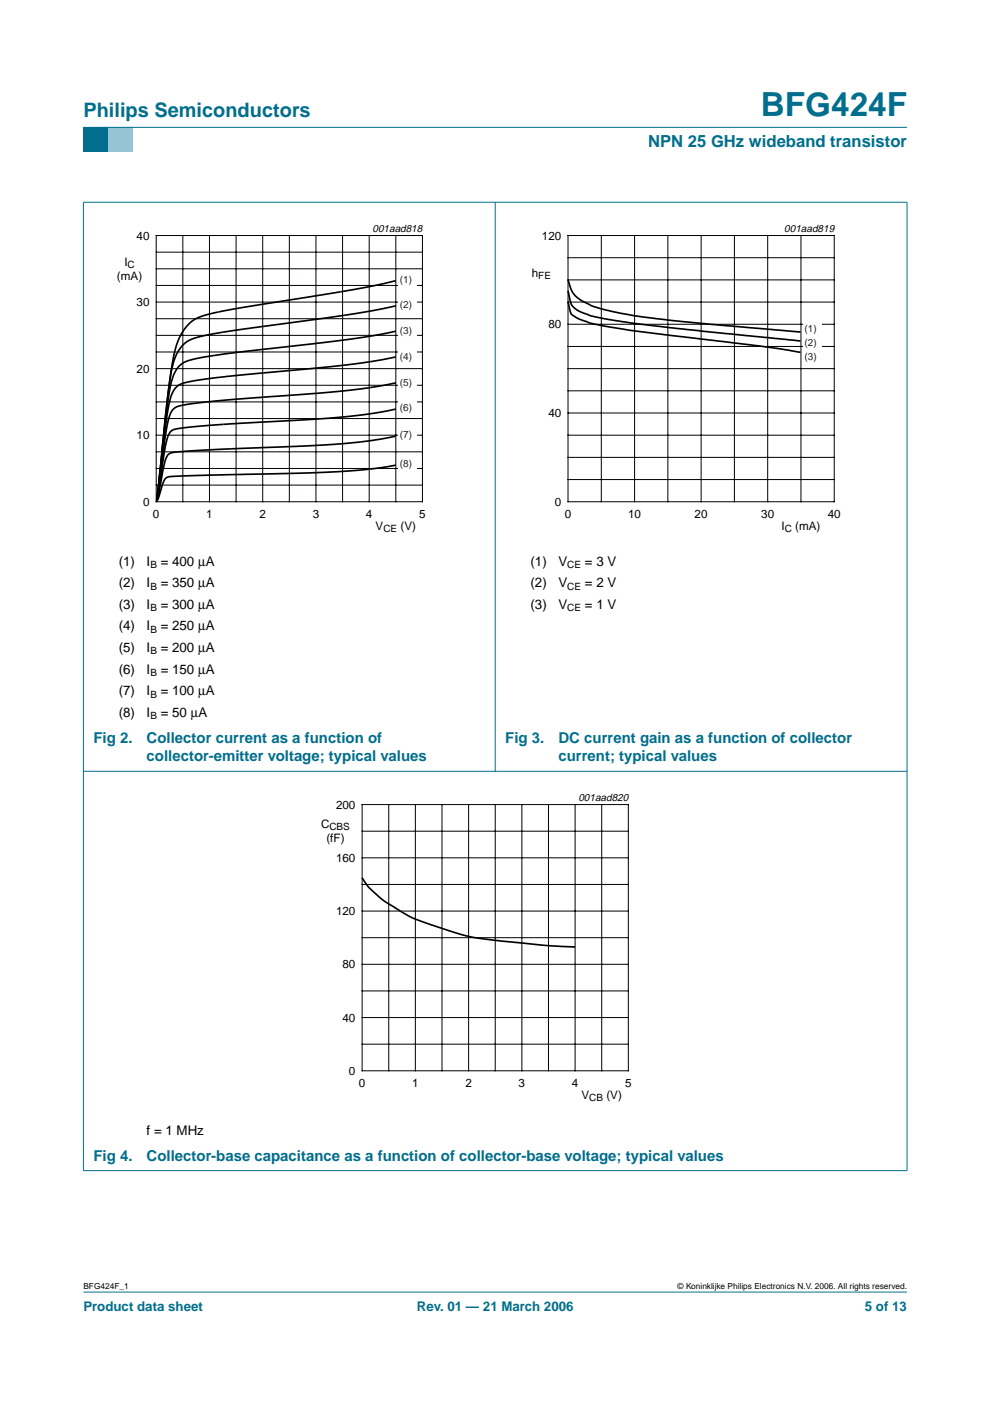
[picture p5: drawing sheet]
<svg xmlns="http://www.w3.org/2000/svg" width="210mm" height="297mm" viewBox="0 0 210 297" stroke-linecap="round" stroke-linejoin="round" font-family="sans-serif">
<path d="M17.7 273.9h174.6z" fill="#006e8c" stroke="#006e8c" stroke-width=".21"/>
<path d="M17.7 27h5.3v5.3h-5.3z" fill-rule="evenodd" fill="#006e8c"/>
<path d="M23 27h5.3v5.3h-5.3z" fill-rule="evenodd" fill="#96c4d6"/>
<g fill="#006e8c" stroke="#006e8c" stroke-width=".21">
<path d="M17.7 27h174.6z"/>
<path d="M17.7 42.9v205.3z"/>
<path d="M105 42.8v120.8z"/>
<path d="M192.3 42.9v205.3z"/>
<path d="M17.6 42.9h174.8z"/>
<path d="M17.6 163.5h174.8z"/>
<path d="M17.6 248.2h174.8z"/>
</g>
<path d="M20.4 47.1h81.9v66.3h-81.9z" fill="none" stroke="#fff" stroke-width=".21"/>
<g fill="none" stroke="#000" stroke-width=".21">
<path d="M33.1 49.9h56.5v56.5h-56.5zM33.1 57h56.5M33.1 53.5h56.5M38.8 49.9v56.5M44.4 49.9v56.5M50.1 49.9v56.5M55.7 49.9v56.5M61.3 49.9v56.5M67 49.9v56.5M72.6 49.9v56.5M78.3 49.9v56.5M83.9 49.9v56.5"/>
<path d="M33.1 78.2h56.5M33.1 74.6h56.5M33.1 71.1h56.5M33.1 67.6h56.5M33.1 64h56.5M33.1 60.5h56.5M33.1 99.3h56.5M33.1 95.8h56.5M33.1 92.3h56.5M33.1 88.7h56.5M33.1 81.7h56.5M33.1 85.2h56.5"/>
<path d="M33.1 102.9h56.5"/>
</g>
<path d="M83.9 59.5l-9.3 2-26.8 4.3-4 .9-2.4 .9a7.4 7.4 0 0 0-2.2 2.1 15.6 15.6 0 0 0-2.5 6.6l-1 7.1-2.5 22.4 2.1-19.4a44.1 44.1 0 0 1 1.7-10.1l1-2.2a5.8 5.8 0 0 1 3.5-2.5l2.8-.7 5.2-.8 25.9-3.6 8.5-1.7M83.9 75.7l-5 .9-4.6 .7-25.9 2.5-7 .9-2.9 .6a3.9 3.9 0 0 0-2.3 2.8 132.5 132.5 0 0 0-2.2 16.3l-.8 5.5M83.9 70.2l-5.3 1.1-4.9 .7-24.7 2.9-6.3 .9-3.5 1-1.2 .8-.7 .9a18.7 18.7 0 0 0-1.8 7.3l-2.3 20.1M83.9 98.6l-5.6 .9-6.8 .5-34.3 1a2.44 2.44 0 0 0-2.4 .8l-1.2 3.7-.4 .8M83.9 92.5l-5.3 .9-7.7 .8-26.8 1.2-6.9 .5a2.06 2.06 0 0 0-2.2 1.9l-1.4 7-.5 1.6M83.9 86.7l-5.3 1-5.5 .7-6.7 .5-20.4 1.2-8.6 .8a2.16 2.16 0 0 0-1.9 2l-.5 2.1-1.8 11.1M83.9 81.2l-5.6 1-6.3 .8-21.9 1.6-7.8 .8-3.4 .5-1.8 .6a4.1 4.1 0 0 0-1.4 2.7l-.7 3.5-1.8 13.3" fill="none" stroke="#000" stroke-width=".35"/>
<g fill="#fff">
<path d="M84.4 96.5h4v3.2h-4z"/>
<path d="M84.4 90.2h4v3.1h-4z"/>
<path d="M84.4 84.5h4v3.1h-4z"/>
<path d="M84.4 79.4h4v3.2h-4z"/>
<path d="M84.4 73.8h4v3.1h-4z"/>
<path d="M84.4 68.9h4v3.2h-4z"/>
<path d="M84.4 63.3h4v3.1h-4z"/>
<path d="M84.4 57.8h4v3.1h-4z"/>
</g>
<path d="M107.7 47.1h81.9v66.3h-81.9z" fill="none" stroke="#fff" stroke-width=".21"/>
<g fill="none" stroke="#000" stroke-width=".21">
<path d="M120.4 49.9h56.5v56.5h-56.5zM120.4 59.3h56.5M120.4 54.6h56.5M127.5 49.9v56.5M134.5 49.9v56.5M141.6 49.9v56.5M148.7 49.9v56.5M155.7 49.9v56.5M162.8 49.9v56.5M169.8 49.9v56.5M120.4 68.8h56.5M120.4 78.2h56.5"/>
<path d="M120.4 64h56.5M120.4 73.5h56.5M120.4 87.6h56.5M120.4 97h56.5M120.4 82.9h56.5M120.4 92.3h56.5M120.4 101.7h56.5"/>
</g>
<path d="M120.4 59.3l.1 .3a5.9 5.9 0 0 0 4.3 4.9l.9 .4 2.6 .8 8 1.5 14 1.5 19.4 1.7M120.4 64l.4 1.7a1.6 1.6 0 0 0 1.1 1.5l3.1 1.3 8.5 1.5 27.4 3.3 8.8 1.4M120.4 61.7l.5 2.1a3.9 3.9 0 0 0 3.1 2.7l.6 .2a83.2 83.2 0 0 0 13.7 2.3l31.4 3.3" fill="none" stroke="#000" stroke-width=".35"/>
<g fill="#fff">
<path d="M170.2 68.2h4v3.2h-4z"/>
<path d="M170.2 71.2h4v3.1h-4z"/>
<path d="M170.2 74.1h4v3.2h-4z"/>
</g>
<path d="M76.8 186.1a17.5 17.5 0 0 0 5.6 5.5l1.1 .7a29.6 29.6 0 0 0 9.9 4.4 39 39 0 0 0 10.2 2.5l2.8 .3a179.6 179.6 0 0 0 15.5 1.3" fill="none" stroke="#000" stroke-width=".35"/>
<path d="M64.1 167.8h81.8v66.3h-81.8z" fill="none" stroke="#fff" stroke-width=".21"/>
<g fill="none" stroke="#000" stroke-width=".21">
<path d="M76.8 170.6h56.4v56.4h-56.4zM76.8 176.2h56.4M82.4 170.6v56.4M88.1 170.6v56.4M93.7 170.6v56.4M99.4 170.6v56.4M105 170.6v56.4M110.6 170.6v56.4M116.3 170.6v56.4M121.9 170.6v56.4M127.6 170.6v56.4M76.8 187.5h56.4"/>
<path d="M76.8 198.8h56.4M76.8 181.9h56.4M76.8 193.2h56.4M76.8 210.1h56.4M76.8 204.5h56.4M76.8 215.7h56.4M76.8 221.4h56.4"/>
</g>
<text font-size="7.1" fill="#006e8c" x="161.3" y="24.7">BFG424F</text>
<text font-size="4.2" fill="#006e8c" x="17.7" y="24.9">Philips Semiconductors</text>
<text font-size="3.5" fill="#006e8c" x="137.4" y="31.1">NPN 25 GHz wideband transistor</text>
<g font-size="3.2" fill="#006e8c">
<text x="19.8" y="157.5">Fig 2.</text>
<text x="31.1" y="161.4">collector-emitter voltage; typical values</text>
<text x="31.1" y="157.5">Collector current as a function of</text>
<text x="107.1" y="157.5">Fig 3.</text>
<text x="118.4" y="161.4">current; typical values</text>
<text x="118.4" y="157.5">DC current gain as a function of collector</text>
<text x="19.8" y="246.1">Fig 4.</text>
<text x="31.1" y="246.1">Collector-base capacitance as a function of collector-base voltage; typical values</text>
</g>
<g font-size="2.8">
<text x="25.2" y="119.9">(1)</text>
<text x="31.1" y="119.9">I</text>
<text x="34.1" y="119.9">= 400 µA</text>
<text x="112.5" y="119.9">(1)</text>
<text x="118.4" y="119.9">V</text>
<text x="124" y="119.9">= 3 V</text>
<text x="25.2" y="124.5">(2)</text>
<text x="31.1" y="124.5">I</text>
<text x="34.1" y="124.5">= 350 µA</text>
<text x="112.5" y="124.5">(2)</text>
<text x="118.4" y="124.5">V</text>
<text x="124" y="124.5">= 2 V</text>
<text x="25.2" y="129.1">(3)</text>
<text x="31.1" y="129.1">I</text>
<text x="34.1" y="129.1">= 300 µA</text>
<text x="112.5" y="129.1">(3)</text>
<text x="118.4" y="129.1">V</text>
<text x="124" y="129.1">= 1 V</text>
<text x="25.2" y="133.7">(4)</text>
<text x="31.1" y="133.7">I</text>
<text x="34.1" y="133.7">= 250 µA</text>
<text x="25.2" y="138.3">(5)</text>
<text x="25.2" y="142.8">(6)</text>
<text x="31.1" y="138.3">I</text>
<text x="31.1" y="142.8">I</text>
<text x="34.1" y="138.3">= 200 µA</text>
<text x="34.1" y="142.8">= 150 µA</text>
<text x="25.2" y="147.4">(7)</text>
<text x="31.1" y="147.4">I</text>
<text x="34.1" y="147.4">= 100 µA</text>
<text x="25.2" y="152">(8)</text>
<text x="31.1" y="152">I</text>
<text x="34.1" y="152">= 50 µA</text>
<text x="31.1" y="240.6">f = 1 MHz</text>
</g>
<g font-size="2.8" fill="#006e8c">
<text x="17.7" y="278">Product data sheet</text>
<text x="88.4" y="278">Rev. 01 — 21 March 2006</text>
<text x="183.4" y="278">5 of 13</text>
</g>
<g font-size="2.5">
<text x="29" y="50.8">40</text>
<text x="114.9" y="50.8">120</text>
<text x="24.8" y="59.3">(mA)</text>
<text x="26.4" y="56.3">I</text>
<text x="112.8" y="58.7">h</text>
<text x="29" y="64.9">30</text>
<text x="116.3" y="69.6">80</text>
<text x="29" y="79">20</text>
<text x="116.3" y="88.4">40</text>
<text x="29" y="93.1">10</text>
<text x="30.3" y="107.2">0</text>
<text x="117.7" y="107.2">0</text>
<text x="32.4" y="109.8">0</text>
<text x="43.7" y="109.8">1</text>
<text x="55" y="109.8">2</text>
<text x="66.3" y="109.8">3</text>
<text x="77.6" y="109.8">4</text>
<text x="79.6" y="112.3">V</text>
<text x="84.9" y="112.3">(V)</text>
<text x="88.9" y="109.8">5</text>
<text x="119.7" y="109.8">0</text>
<text x="133.2" y="109.8">10</text>
<text x="147.3" y="109.8">20</text>
<text x="161.4" y="109.8">30</text>
<text x="165.7" y="112.3">I</text>
<text x="168.6" y="112.3">(mA)</text>
<text x="175.5" y="109.8">40</text>
<text x="71.2" y="171.4">200</text>
<text x="68.1" y="175.6">C</text>
<text x="69.2" y="178.6">(fF)</text>
<text x="71.2" y="182.7">160</text>
<text x="71.2" y="194">120</text>
<text x="72.6" y="205.3">80</text>
<text x="72.6" y="216.6">40</text>
<text x="74" y="227.9">0</text>
<text x="76.1" y="230.4">0</text>
<text x="87.4" y="230.4">1</text>
<text x="98.7" y="230.4">2</text>
<text x="110" y="230.4">3</text>
<text x="121.2" y="230.4">4</text>
<text x="123.3" y="233">V</text>
<text x="128.6" y="233">(V)</text>
<text x="132.5" y="230.4">5</text>
</g>
<g font-size="2.2">
<text x="79" y="49.1">001aad818</text>
<text x="166.3" y="49.1">001aad819</text>
<text x="122.6" y="169.7">001aad820</text>
</g>
<g font-size="2.1">
<text x="27.1" y="56.8">C</text>
<text x="114.1" y="59.2">FE</text>
<text x="81.3" y="112.8">CE</text>
<text x="166.4" y="112.8">C</text>
<text x="31.9" y="120.4">B</text>
<text x="31.9" y="125">B</text>
<text x="120.3" y="120.4">CE</text>
<text x="120.3" y="125">CE</text>
<text x="31.9" y="129.6">B</text>
<text x="120.3" y="129.6">CE</text>
<text x="31.9" y="134.2">B</text>
<text x="31.9" y="138.8">B</text>
<text x="31.9" y="143.3">B</text>
<text x="31.9" y="147.9">B</text>
<text x="31.9" y="152.5">B</text>
<text x="69.8" y="176.1">CBS</text>
<text x="124.9" y="233.5">CB</text>
</g>
<g font-size="2.1" fill="#231f20">
<text x="84.8" y="60">(1)</text>
<text x="84.8" y="65.3">(2)</text>
<text x="84.8" y="70.8">(3)</text>
<text x="170.6" y="70.5">(1)</text>
<text x="84.8" y="76.2">(4)</text>
<text x="170.6" y="73.4">(2)</text>
<text x="170.6" y="76.4">(3)</text>
<text x="84.8" y="81.8">(5)</text>
<text x="84.8" y="87.2">(6)</text>
<text x="84.8" y="92.9">(7)</text>
<text x="84.8" y="99">(8)</text>
</g>
<g font-size="1.8">
<text x="17.7" y="273.4">BFG424F_1</text>
<text x="143.7" y="273.4">© Koninklijke Philips Electronics N.V. 2006. All rights reserved.</text>
</g>
</svg>
